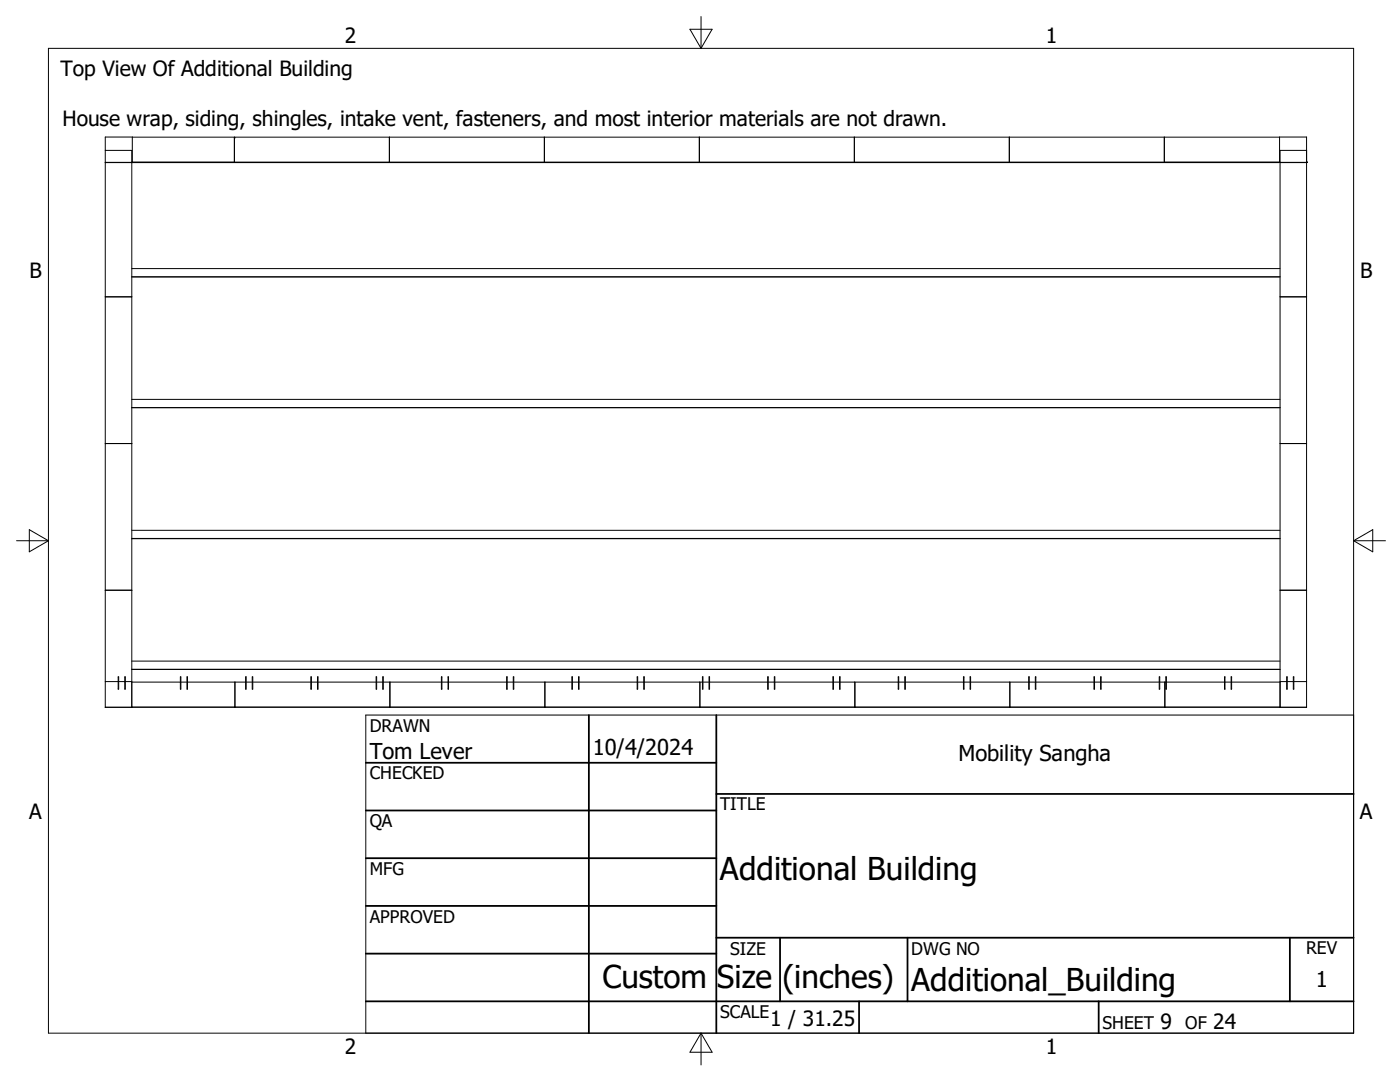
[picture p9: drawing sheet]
<svg xmlns="http://www.w3.org/2000/svg" width="279mm" height="216mm" viewBox="0 0 279 216" stroke-linecap="round" stroke-linejoin="round" font-family="sans-serif">
<g fill="none" stroke="#000" stroke-width=".2">
<path d="M9.7 9.6h260.4v196.6h-260.4zM137.7 5.8h4.4l-2.2 3.8zM139.9 3.3v6.3M21 32.4h239.8M21 30h5.3v111.1h-5.3v-113.8h5.4v5.1M26.3 32.3h.1M26.4 27.4h229M46.8 27.5h.1M46.8 27.4v5M77.7 27.4v5M108.6 27.4v5M139.6 27.4v5"/>
<path d="M170.5 27.4v5M201.4 27.4v5M232.4 27.4v5M255.4 32.3h.1M260.8 32.4h.1M260.8 30h-5.3v111.1h5.3v-113.8h-5.4v5.1M21 59.2h5.3M26.3 53.6h229.2M26.3 55.2h229.2M255.5 59.2h5.3M26.3 79.7h229.2M21 88.5h5.3"/>
<path d="M26.3 81.3h229.2M255.5 88.5h5.3M3.3 107.9h6.4M5.8 105.7l3.9 2.2-3.9 2.2zM21 117.8h5.3M26.3 105.8h229.2M26.3 107.4h229.2M26.3 107.5h229.2M255.5 117.8h5.3M270.1 107.9h6.4M270.1 107.9l3.9-2.2v4.4zM21 136h2.6"/>
<path d="M23.6 135.1h.1v2.4h-.1zM23.7 136h1.2M24.9 135.1h.1v2.4h-.1zM25 136h1.3M26.3 136.1h9.7M26.3 131.9h229.2M26.3 133.6h229.2M36 135.1h.1v2.4h-.1zM36.1 136.1h1.2M37.3 135.1h.1v2.4h-.1zM37.4 136.1h11.6M46.9 136.1v5"/>
<path d="M49 135.1h.1v2.4h-.1zM49.1 136.1h1.2M50.3 135.1h.1v2.4h-.1zM50.4 136.1h11.6M62 135.1h.1v2.4h-.1zM62.1 136.1h1.3M63.4 135.1h.1v2.4h-.1zM63.5 136.1h11.6M75.1 135.1h.1v2.4h-.1zM75.2 136.1h1.2M76.4 135.1h.1v2.4h-.1zM76.5 136.1h11.6"/>
<path d="M77.8 136.1v5M88.1 135.1h.1v2.4h-.1zM88.2 136.1h1.2M89.4 135.1h.1v2.4h-.1zM89.5 136.1h11.6M101.1 135.1h.1v2.4h-.1zM101.2 136.1h1.2M102.4 135.1h.1v2.4h-.1zM102.5 136.1h11.6M108.7 136.1v5M114.1 135.1h.1v2.4h-.1zM114.2 136.1h1.3"/>
<path d="M115.5 135.1h.1v2.4h-.1zM115.6 136.1h11.6M127.2 135.1h.1v2.4h-.1zM127.3 136.1h1.2M128.5 135.1h.1v2.4h-.1zM128.6 136.1h11.6M139.7 136.1v5M140.2 135.1h.1v2.4h-.1zM140.3 136.1h1.2M141.5 135.1h.1v2.4h-.1zM141.6 136.1h11.6M153.2 135.1h.1v2.4h-.1z"/>
<path d="M153.3 136.1h1.2M154.5 135.1h.1v2.4h-.1zM154.6 136.1h11.6M166.2 135.1h.1v2.4h-.1zM166.3 136.1h1.3M167.6 135.1h.1v2.4h-.1zM167.7 136.1h11.6M170.6 136.1v5M179.3 135.1h.1v2.4h-.1zM179.4 136.1h1.2M180.6 135.1h.1v2.4h-.1zM180.7 136.1h11.6"/>
<path d="M192.3 135.1h.1v2.4h-.1zM192.4 136.1h1.2M193.6 135.1h.1v2.4h-.1zM193.7 136.1h11.6M201.5 136.1v5M205.3 135.1h.1v2.4h-.1zM205.4 136.1h1.2M206.6 135.1h.1v2.4h-.1zM206.7 136.1h11.6M218.3 135.1h.1v2.4h-.1zM218.4 136.1h1.2M219.6 135.1h.1v2.4h-.1z"/>
<path d="M219.7 136.1h11.6M231.3 135.1h.2v2.4h-.2zM231.5 136.1h1.2M232.5 136.1v5M232.7 135.1h.1v2.4h-.1zM232.8 136.1h11.6M244.4 135.1h.1v2.4h-.1zM244.5 136.1h1.2M245.7 135.1h.1v2.4h-.1zM245.8 136.1h9.7M255.5 136h1.3M256.8 135.1h.1v2.4h-.1z"/>
<path d="M256.9 136h1.2M258.1 135.1h.1v2.4h-.1zM258.2 136h2.6M26.3 141.1h229.2M270.1 142.7h-197.1v63.5M139.9 206.2v6.3M139.9 206.2l2.2 3.8h-4.4z"/>
</g>
<g fill="none" stroke="#000" stroke-width=".36">
<path d="M73 152.2h70M117.5 142.7v63.5M143 158.4h127.1M143 142.7v63.5M73 161.7h70M73 171.2h70M73 180.8h70M73 190.3h70M73 199.8h197.1M143 187.1h127.1M155.7 187.1v12.7M171.4 199.8v6.4"/>
<path d="M181.1 187.1v12.7M219.3 199.8v6.4M257.4 187.1v12.7"/>
</g>
<g font-size="6.3">
<text x="143.7" y="175.6">Additional Building</text>
<text x="120.2" y="197.1">Custom Size (inches)</text>
<text x="181.9" y="197.7">Additional_Building</text>
</g>
<g font-size="4.4">
<text x="73.8" y="151.4">Tom Lever</text>
<text x="118.3" y="150.7">10/4/2024</text>
<text x="191.3" y="151.8">Mobility Sangha</text>
<text x="262.6" y="196.9">1</text>
</g>
<g font-size="4.2">
<text x="68.8" y="8.6">2</text>
<text x="208.7" y="8.6">1</text>
<text x="12.1" y="15.2">Top View Of Additional Building</text>
<text x="12.4" y="25.1">House wrap, siding, shingles, intake vent, fasteners, and most interior materials are not drawn.</text>
<text x="5.9" y="55.5">B</text>
<text x="271.4" y="55.5">B</text>
<text x="5.8" y="163.4">A</text>
<text x="271.4" y="163.4">A</text>
<text x="153.7" y="204.7">1 / 31.25</text>
<text x="231.6" y="205.3">9</text>
<text x="242.1" y="205.3">24</text>
<text x="68.8" y="210.2">2</text>
<text x="208.7" y="210.2">1</text>
</g>
<g font-size="3.5">
<text x="73.8" y="146">DRAWN</text>
<text x="73.8" y="155.5">CHECKED</text>
<text x="143.7" y="161.7">TITLE</text>
<text x="73.8" y="165.1">QA</text>
<text x="73.8" y="174.6">MFG</text>
<text x="73.8" y="184.1">APPROVED</text>
<text x="145.7" y="190.5">SIZE</text>
<text x="181.9" y="190.5">DWG NO</text>
<text x="260.6" y="190.4">REV</text>
<text x="143.7" y="203.1">SCALE</text>
<text x="220" y="205.3">SHEET</text>
<text x="236.5" y="205.3">OF</text>
</g>
</svg>
